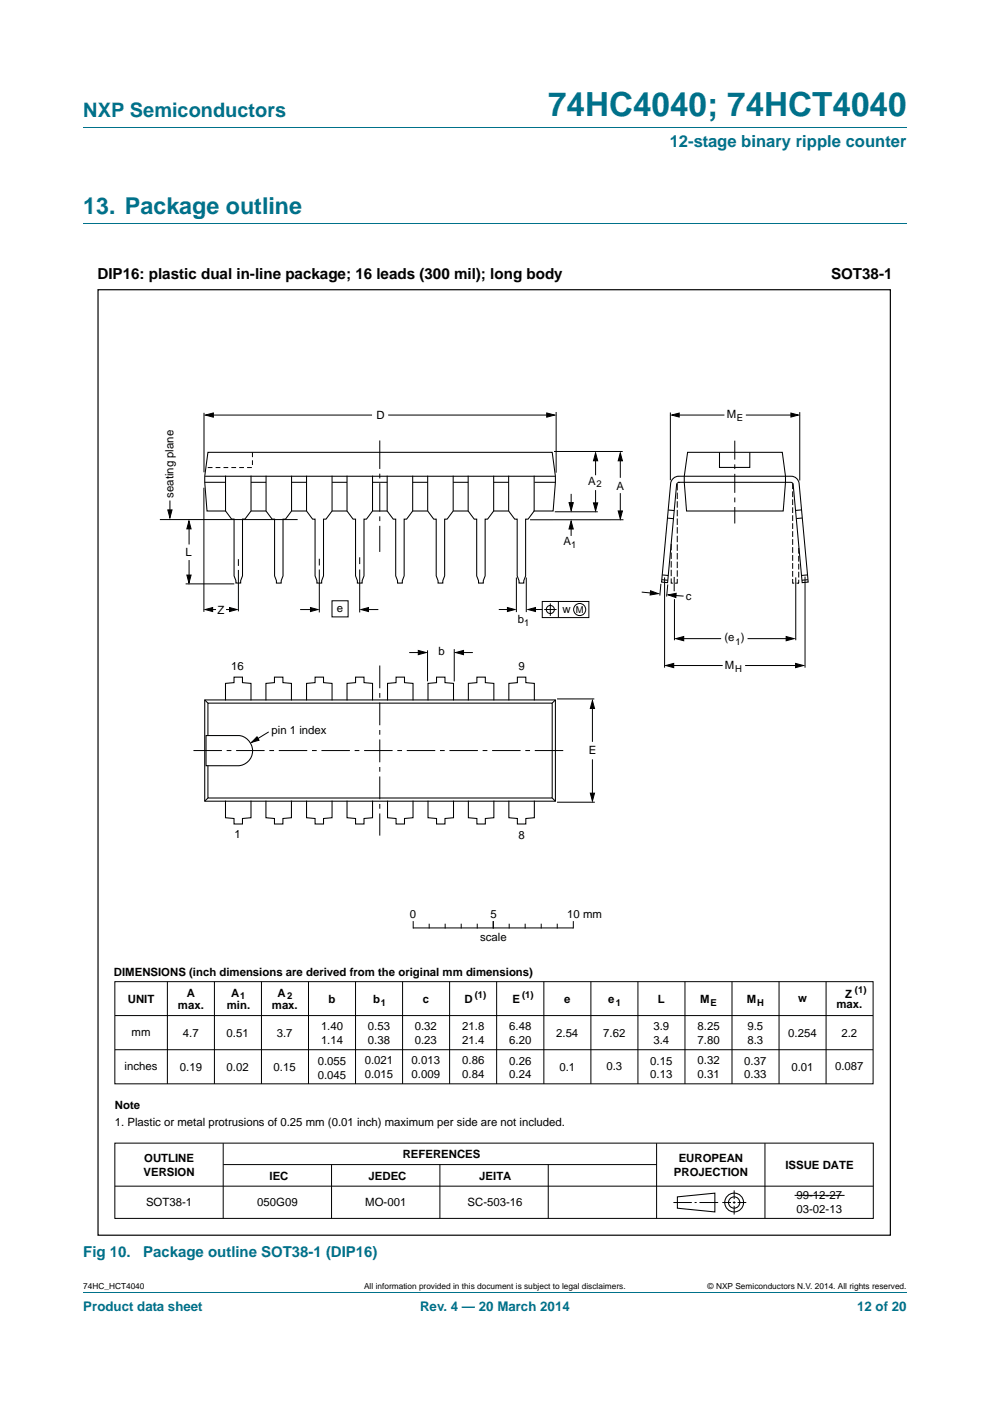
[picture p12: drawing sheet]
<svg xmlns="http://www.w3.org/2000/svg" width="210mm" height="297mm" viewBox="0 0 210 297" stroke-linecap="round" stroke-linejoin="round" font-family="sans-serif">
<path d="M17.7 27h174.6M17.7 47.4h174.6M17.7 273.9h174.6" fill="none" stroke="#00718a" stroke-width=".21"/>
<g fill="none" stroke="#000" stroke-width=".21">
<path d="M43.3 87.5v12.6M44 88h34.9M82.3 88h34.3M117.5 95.7h14.6M118 87.4v12.8M126.3 96.8v4M131.6 96.4v4.9M142.2 87.5v14.3M143.2 88h10.5M158.2 88h10.4M169.6 87.4v14.5M33.9 110.2h29.2"/>
<path d="M36 106.1v2.6M40.1 111.5v3.9M40.1 118.7v3.9M43.2 103.4v26.3M50.6 118.6v1.4M67.7 118.5v1.4M76.3 118.2v1.4M117.7 108.5h9.1M121.1 111.2v2.4M121.1 104.7v2.8M126.3 103.9v3.8M131.6 104.6v4.9"/>
<path d="M132.2 110.2h-19.8M39.4 123.8h10.3M44.3 129.2h1.5M47.9 129.2h1.6M50.6 120.8v8.8M63.7 129.2h3M67.7 120.7v9.1M70.4 127.4h3.4v3.4h-3.4zM76.3 120.7v9.1M77.4 129.2h2.8M86.8 138.4h2.8M90.7 137.9v6.5"/>
<path d="M96.3 137.6v6.9M97.4 138.4h2.9M105.8 129.2h2.6M109.5 122.4v7.4M111.6 122.4v7.4M112.9 129.2h2.1M115 127.5h9.9v3.4h-9.9zM115.4 129.2h2.6M116.7 127.9v2.7M118.4 127.5v3.4M136.1 125.5l2.7 .3M140.2 123.8l-.3 2.5"/>
<path d="M141 122.4v19.2M141.6 123.9l-.2 2.6M142.3 126.2l2.7 .2M143 122.3v3.1M143.1 127v8.7M144.1 135.4h8.9M158.6 135.4h9M168.8 122.4v13.3M170.7 122.3v19.3M57 155.2l-2.9 1.8M118.1 148.2h8M125.7 149.6v7.7"/>
<path d="M142.1 141.1h11.2M158 141.1h11.2M118.1 170.1h8.1M125.7 161v7.9M87.6 195.4v1.3M87.7 196.7h33.8M91 195.9v.8M94.4 195.9v.8M97.8 195.9v.8M101.2 195.9v.8M104.6 195.4v1.3M108 195.9v.8"/>
<path d="M111.4 195.9v.8M114.8 195.9v.8M118.2 195.9v.8M121.6 195.4v1.3M24.4 208.1h160.8v21.7h-160.8zM24.4 215.3h160.8M35.5 208.1v21.7M45.5 208.1v21.7M55.5 208.1v21.7M65.4 208.1v21.7M75.4 208.1v21.7M85.4 208.1v21.7"/>
<path d="M95.4 208.1v21.7M105.3 208.1v21.7M115.4 208.1v21.7M125.3 208.1v21.7M135.3 208.1v21.7M145.3 208.1v21.7M155.3 208.1v21.7M165.2 208.1v21.7M175.2 208.1v21.7M24.4 222.6h160.8M24.4 242.4h160.8v15.9h-160.8zM24.4 251.5h160.8"/>
<path d="M47.3 242.4v15.9M47.4 246.9h91.9M70.3 246.9v11.4M93.3 246.9v11.4M116.3 246.9v11.4M139.3 242.4v15.9M142.8 255h3.9M147.3 255h.5M148.4 255h3.9M153.2 255h1.8M155.4 255h.6M155.7 252.4v1.8"/>
<path d="M155.7 254.7v.5M155.7 255.7v1.8M156.4 255h1.9M162.2 242.4v15.9M168.5 253.5h10.6"/>
<circle cx="116.7" cy="129.2" r=".86"/>
<circle cx="122.9" cy="129.2" r="1.28"/>
</g>
<g fill="none" stroke="#000" stroke-width=".22">
<path d="M145.8 95.9h20.1l.7 5.1-.5 7.3h-20.5l-.5-7.3zM152.6 95.9v3.2h6.4v-3.2M43.4 102.3h4.4M43.5 101h74.3M47.8 108.3h-3.9l-.5-7.3 .7-5.1h73l.7 5.1-.5 7.3h-4M47.8 101v7.3l1.3 1.8h.5v12l.4 1v.5h1v-.5l.4-1v-12h.6l1.2-1.8v-7.3M53.3 102.3h3.1M53.3 108.3h3.1M56.4 101v7.3l1.3 1.8h.5v12l.4 1v.5h1v-.5l.4-1v-12h.6l1.2-1.8v-7.3M61.8 102.3h3.2M61.8 108.3h3.2M65 101v7.3l1.3 1.8h.5v12l.4 1v.5h1v-.5l.4-1v-12h.5l1.3-1.8v-7.3"/>
<path d="M70.4 102.3h3.2M70.4 108.3h3.2M73.6 101v7.3l1.3 1.8h.5v12l.4 1v.5h1v-.5l.4-1v-12h.5l1.3-1.8v-7.3M79 108.3h3.1M79 102.3h3.1M82.1 101v7.3l1.3 1.8h.5v12l.4 1v.5h1v-.5l.4-1v-12h.5l1.3-1.8v-7.3M87.5 108.3h3.2M87.5 102.3h3.2M90.7 101v7.3l1.3 1.8h.5v12l.4 1v.5h1v-.5l.4-1v-12h.5l1.3-1.8v-7.3M96.1 108.3h3.2M96.1 102.3h3.2M99.3 101v7.3l1.3 1.8h.5v12l.4 1v.5h1v-.5l.4-1v-12h.5l1.3-1.8v-7.3"/>
<path d="M104.7 102.3h3.2M104.7 108.3h3.2M107.9 101v7.3l1.3 1.8h.5v12l.4 1v.5h1v-.5l.4-1v-12h.5l1.3-1.8v-7.3M113.4 102.3h4.4M141.6 109.9l1.2 .1M141.7 108.1l1.3 .2M142.6 101.6l.9-.6h.5h23.8a1.7 1.7 0 0 1 1.7 1.5l1.9 20.9-1.3 .1-1.9-20.8-.2-.3-24-.1-.4 .2-.1 .2-1.9 20.8-1.3-.1 1.9-20.9zM170 108.1l-1.3 .1M170.1 109.8l-1.2 .1M140.4 122.9l1.2 .1M140.5 121.9l1.2 .1M171.3 121.9l-1.3 .1"/>
<path d="M171.4 122.9l-1.3 .1M43.4 148.4h74.4v21.5h-74.4zM43.4 148.4l.7 .7M43.7 156h6.9a3.2 3.2 0 0 1 3 3.2 3.2 3.2 0 0 1-3 3.2h-6.9zM44.1 155.9v-6.8h73v20.1h-73v-6.8M47.8 148.4v-3.5l1.8-.2v-1.1h1.8v1.1l1.8 .2v3.5M56.4 148.4v-3.5l1.8-.2v-1.1h1.8v1.1l1.8 .2v3.5M65 148.4v-3.5l1.8-.2v-1.1h1.8v1.1l1.8 .2v3.5M73.6 148.4v-3.5l1.8-.2v-1.1h1.8v1.1l1.8 .2v3.5M82.2 148.4v-3.5l1.8-.2v-1.1h1.8v1.1l1.8 .2v3.5M90.8 148.4v-3.5l1.8-.2v-1.1h1.8v1.1l1.8 .2v3.5M99.3 148.4v-3.5l1.8-.2v-1.1h1.8v1.1l1.8 .2v3.5"/>
<path d="M107.9 148.4v-3.5l1.8-.2v-1.1h1.8v1.1l1.8 .2v3.5M117.8 148.4l-.7 .7M44.1 169.2l-.7 .7M47.8 169.9v3.5l1.8 .1v1.2h1.8v-1.2l1.8-.1v-3.5M56.4 169.9v3.5l1.8 .1v1.2h1.8v-1.2l1.8-.1v-3.5M65 169.9v3.5l1.8 .1v1.2h1.8v-1.2l1.8-.1v-3.5M73.6 169.9v3.5l1.8 .1v1.2h1.8v-1.2l1.8-.1v-3.5M82.2 169.9v3.5l1.8 .1v1.2h1.8v-1.2l1.8-.1v-3.5M90.8 169.9v3.5l1.8 .1v1.2h1.8v-1.2l1.8-.1v-3.5M99.3 169.9v3.5l1.8 .1v1.2h1.8v-1.2l1.8-.1v-3.5M107.9 169.9v3.5l1.8 .1v1.2h1.8v-1.2l1.8-.1v-3.5M117.1 169.2l.7 .7"/>
<path d="M143.7 253.8l7.9-.8v4l-7.9-.8z"/>
<circle cx="155.7" cy="255" r="1.99"/>
<circle cx="155.7" cy="255" r="1.2"/>
</g>
<g fill="#000" stroke="#000" stroke-width=".21">
<path d="M43.6 88l1.6-.4v.9zM116 87.6l1.6 .4-1.6 .5zM126.3 96l.5 1.7h-.9zM131.6 96l.4 1.7h-.9zM142.5 88l1.6-.4v.8zM167.8 87.6l1.5 .4-1.5 .4zM35.6 108.1h.9l-.5 1.7zM40.1 110.5l.4 1.6h-.9zM121.1 110.5l.5 1.7h-.9zM120.7 106.6h.9l-.5 1.6zM125.9 106.6h.9l-.5 1.7zM131.1 108.3h.9l-.4 1.7z"/>
<path d="M39.6 121.9h.9l-.4 1.7zM43.5 129.2l1.6-.4v.9zM48.7 128.8l1.6 .4-1.6 .5zM65.9 128.8l1.5 .4-1.5 .5zM76.6 129.2l1.6-.4v.9zM88.7 137.9l1.7 .5-1.7 .4zM96.6 138.4l1.7-.5v.9zM107.6 128.8l1.6 .4-1.6 .5zM112 129.2l1.6-.4v.9zM138 125.3l1.6 .6-1.7 .3zM141.7 126.1l1.7-.3v.9zM143.3 135.4l1.7-.4v.9z"/>
<path d="M166.7 135l1.7 .4-1.7 .5zM54.5 156.2l.4 .7-1.5 .5zM125.7 148.5l.4 1.7h-.9zM141.2 141.1l1.7-.4v.9zM168.7 140.7l1.7 .4-1.7 .5zM125.2 168.2h.9l-.4 1.6z"/>
</g>
<path d="M155.8 93.4v17.6" fill="none" stroke="#000" stroke-width=".21" stroke-dasharray="4 1 1 1" stroke-linecap="butt"/>
<path d="M80.6 93.4v23.6M41 159.1h79.3" fill="none" stroke="#000" stroke-width=".21" stroke-dasharray="6 1 1 1" stroke-linecap="butt"/>
<path d="M80.6 141.1v36.1" fill="none" stroke="#000" stroke-width=".21" stroke-dasharray="4.8 1 1 1" stroke-linecap="butt"/>
<path d="M168.1 102.6v21h1.3v-7.3" fill="none" stroke="#000" stroke-width=".21" stroke-dasharray="1 .7"/>
<path d="M142.4 115.4v8.2h1.2v-21.1" fill="none" stroke="#000" stroke-width=".21" stroke-dasharray="1.1 .7"/>
<path d="M53.5 95.9v3.2h-9.8" fill="none" stroke="#000" stroke-width=".21" stroke-dasharray="1 .7" stroke-linecap="butt"/>
<path d="M20.8 61.4h168v200.5h-168z" fill="none" stroke="#000" stroke-width=".25"/>
<text font-size="7" fill="#00718a" x="116.3" y="24.6">74HC4040; 74HCT4040</text>
<text font-size="4.9" fill="#00718a" x="17.7" y="45.4">13. Package outline</text>
<text font-size="4.2" fill="#00718a" x="17.7" y="24.9">NXP Semiconductors</text>
<text font-size="3.5" fill="#00718a" x="142" y="31.1">12-stage binary ripple counter</text>
<g font-size="3.2">
<text x="20.7" y="59.1">DIP16: plastic dual in-line package; 16 leads (300 mil); long body</text>
<text x="176.3" y="59.1">SOT38-1</text>
</g>
<g font-size="3.2" fill="#00718a">
<text x="17.7" y="266.5">Fig 10.</text>
<text x="30.4" y="266.5">Package outline SOT38-1 (DIP16)</text>
</g>
<g font-size="2.8" fill="#00718a">
<text x="17.7" y="277.9">Product data sheet</text>
<text x="89.1" y="277.9">Rev. 4 — 20 March 2014</text>
<text x="181.8" y="277.9">12 of 20</text>
</g>
<g font-size="2.4">
<text x="79.8" y="88.7">D</text>
<text x="154.2" y="88.7">M</text>
<text x="36.8" y="105.5" transform="rotate(-90 36.8 105.5)">seating plane</text>
<text x="124.8" y="102.8">A</text>
<text x="130.7" y="103.9">A</text>
<text x="39.4" y="117.8">L</text>
<text x="119.5" y="115.6">A</text>
<text x="46.1" y="130.1">Z</text>
<text x="71.5" y="129.8">e</text>
<text x="109.8" y="132">b</text>
<text x="119.3" y="130">w</text>
<text x="145.5" y="127.2">c</text>
<text x="153.6" y="135.9">(e )</text>
<text x="49" y="142">16</text>
<text x="93" y="138.9">b</text>
<text x="110" y="142">9</text>
<text x="153.8" y="141.9">M</text>
<text x="57.6" y="155.5">pin 1 index</text>
<text x="124.9" y="159.9">E</text>
<text x="49.8" y="177.7">1</text>
<text x="110" y="177.9">8</text>
<text x="87" y="194.7">0</text>
<text x="104" y="194.7">5</text>
<text x="120.3" y="194.7">10 mm</text>
<text x="101.8" y="199.4">scale</text>
<text x="24.2" y="207">DIMENSIONS (inch dimensions are derived from the original mm dimensions)</text>
<text x="27.1" y="212.6">UNIT</text>
<text x="37.7" y="213.8">max.</text>
<text x="39.6" y="211.4">A</text>
<text x="48.1" y="213.8">min.</text>
<text x="49" y="211.4">A</text>
<text x="57.7" y="213.8">max.</text>
<text x="58.9" y="211.4">A</text>
<text x="69.7" y="212.6">b</text>
<text x="79.1" y="212.6">b</text>
<text x="89.7" y="212.6">c</text>
<text x="98.5" y="212.6">D</text>
<text x="108.7" y="212.6">E</text>
<text x="119.6" y="212.6">e</text>
<text x="129" y="212.6">e</text>
<text x="139.5" y="212.6">L</text>
<text x="148.5" y="212.6">M</text>
<text x="158.4" y="212.6">M</text>
<text x="169.3" y="212.5">w</text>
<text x="177.4" y="213.8">max.</text>
<text x="179.3" y="211.6">Z</text>
<text x="27.9" y="219.6">mm</text>
<text x="38.8" y="219.8">4.7</text>
<text x="48.1" y="219.8">0.51</text>
<text x="58.7" y="219.8">3.7</text>
<text x="68.1" y="218.3">1.40</text>
<text x="68.1" y="221.2">1.14</text>
<text x="78" y="218.3">0.53</text>
<text x="78" y="221.2">0.38</text>
<text x="88" y="218.3">0.32</text>
<text x="88" y="221.3">0.23</text>
<text x="98" y="218.3">21.8</text>
<text x="98" y="221.3">21.4</text>
<text x="108" y="218.3">6.48</text>
<text x="108" y="221.3">6.20</text>
<text x="118" y="219.8">2.54</text>
<text x="127.9" y="219.8">7.62</text>
<text x="138.6" y="218.3">3.9</text>
<text x="138.6" y="221.3">3.4</text>
<text x="148" y="218.3">8.25</text>
<text x="148" y="221.3">7.80</text>
<text x="158.5" y="218.3">9.5</text>
<text x="158.5" y="221.3">8.3</text>
<text x="167.2" y="219.8">0.254</text>
<text x="178.5" y="219.8">2.2</text>
<text x="26.4" y="226.8">inches</text>
<text x="38.2" y="227">0.19</text>
<text x="48.1" y="227">0.02</text>
<text x="58" y="227">0.15</text>
<text x="67.4" y="225.7">0.055</text>
<text x="77.4" y="225.5">0.021</text>
<text x="87.3" y="225.5">0.013</text>
<text x="98" y="225.6">0.86</text>
<text x="108" y="225.7">0.26</text>
<text x="118.6" y="227">0.1</text>
<text x="128.6" y="227">0.3</text>
<text x="137.9" y="225.7">0.15</text>
<text x="148" y="225.6">0.32</text>
<text x="157.9" y="225.7">0.37</text>
<text x="167.9" y="227">0.01</text>
<text x="177.1" y="227">0.087</text>
<text x="67.4" y="228.7">0.045</text>
<text x="77.4" y="228.5">0.015</text>
<text x="87.3" y="228.5">0.009</text>
<text x="98" y="228.6">0.84</text>
<text x="108" y="228.6">0.24</text>
<text x="137.9" y="228.6">0.13</text>
<text x="148" y="228.6">0.31</text>
<text x="157.9" y="228.6">0.33</text>
<text x="24.4" y="235.1">Note</text>
<text x="24.4" y="238.7">1. Plastic or metal protrusions of 0.25 mm (0.01 inch) maximum per side are not included.</text>
<text x="85.4" y="245.6">REFERENCES</text>
<text x="30.4" y="249.3">VERSION</text>
<text x="30.6" y="246.3">OUTLINE</text>
<text x="57.2" y="250.2">IEC</text>
<text x="78.2" y="250.2">JEDEC</text>
<text x="101.7" y="250.2">JEITA</text>
<text x="143" y="249.3">PROJECTION</text>
<text x="144" y="246.3">EUROPEAN</text>
<text x="166.6" y="247.8">ISSUE DATE</text>
<text x="31" y="255.8">SOT38-1</text>
<text x="54.6" y="255.8">050G09</text>
<text x="77.5" y="255.8">MO-001</text>
<text x="99.2" y="255.8">SC-503-16</text>
<text x="168.9" y="254.3">99-12-27</text>
<text x="168.9" y="257.2">03-02-13</text>
</g>
<g font-size="2">
<text x="156.3" y="89.2">E</text>
<text x="126.5" y="103.3">2</text>
<text x="121.1" y="116.1">1</text>
<text x="122.1" y="130">M</text>
<text x="111.2" y="132.7">1</text>
<text x="156" y="136.7">1</text>
<text x="155.9" y="142.5">H</text>
<text x="50.9" y="211.9">1</text>
<text x="60.9" y="211.9">2</text>
<text x="80.8" y="213.2">1</text>
<text x="100.7" y="211.5">(1)</text>
<text x="110.8" y="211.5">(1)</text>
<text x="130.6" y="213.2">1</text>
<text x="150.7" y="213.2">E</text>
<text x="160.6" y="213.2">H</text>
<text x="181.3" y="210.5">(1)</text>
</g>
<g font-size="1.8">
<text x="17.7" y="273.3">74HC_HCT4040</text>
<text x="77.2" y="273.3">All information provided in this document is subject to legal disclaimers.</text>
<text x="150.1" y="273.3">© NXP Semiconductors N.V. 2014. All rights reserved.</text>
</g>
</svg>
